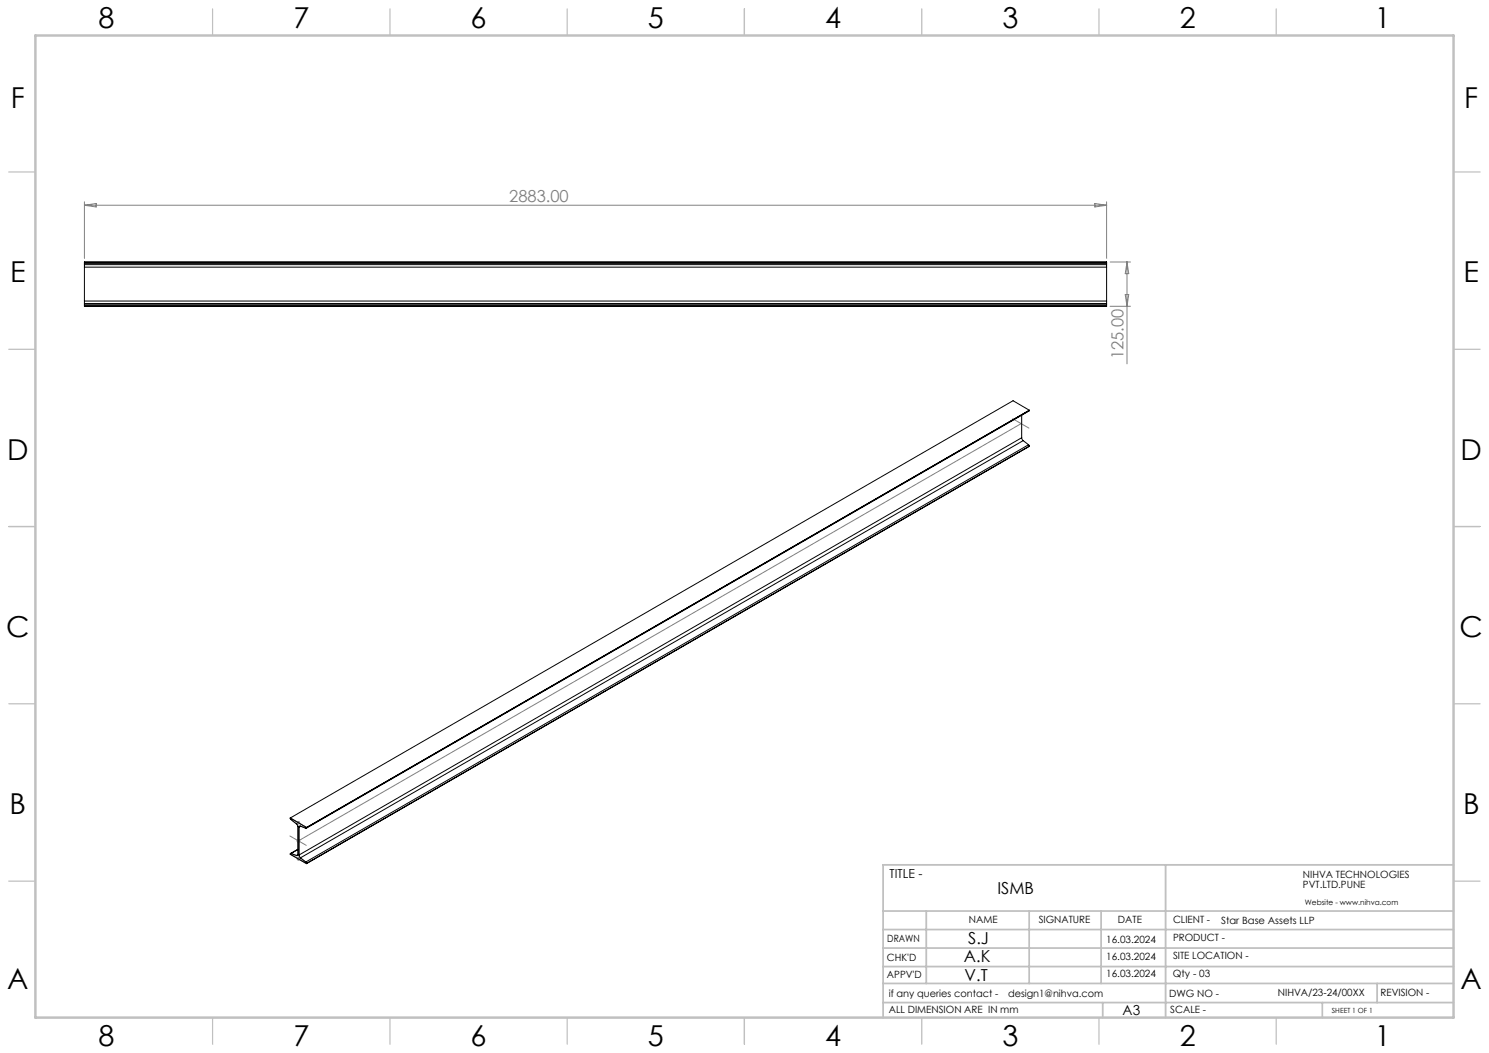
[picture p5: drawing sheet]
<svg xmlns="http://www.w3.org/2000/svg" width="420mm" height="297mm" viewBox="0 0 420 297" stroke-linecap="round" stroke-linejoin="round" font-family="sans-serif">
<g fill="none" stroke="#808080" stroke-width=".28">
<path d="M23.8 56.9v16M23.8 57.9h288.3M23.8 57.9l3.3-.5v1zM308.8 57.4l3.3 .5-3.3 .5zM312.1 56.9v16M313.1 73.9h5.8M317.9 73.9v28.7M317.9 73.9l.5 3.3h-1zM313.1 86.4h5.8M317.4 83.1h1l-.5 3.3zM285.6 118.1l4.6 2.7M288 119.5l-203.8 117.7"/>
<path d="M81.8 235.8l4.6 2.6M81.9 230.7l.2 .5 1.5 1.2M83.7 232.1h1M83.7 237.2h1M83.8 231.7l.7 .7M83.8 236.8l.7 .7M84.2 231.6v.9M84.2 236.7v1M84.5 231.7l-.7 .7M84.5 236.8l-.7 .7M84.7 233l1.6 .6 .2-.2M86.5 233.4h.1"/>
<path d="M81.9 240.9l.2-.2 1.5 .6M83.7 242.2h1M83.8 241.9l.7 .7M84.2 241.8v1M84.5 241.9l-.7 .7M84.7 242l1.6 1.2 .2 .4"/>
</g>
<path d="M81.9 230.7l4.6 2.7M83.6 232.4l.4 .7v7.9v.2l-.4 .1M84.7 233l-.4 .3v8l.4 .7M81.9 240.9l4.6 2.7" fill="none" stroke="#808080" stroke-width=".35"/>
<g fill="none" stroke="#c0c0c0" stroke-width=".35">
<path d="M60 2.5v7.5M110 2.5v7.5M160 2.5v7.5M210 2.5v7.5M260 2.5v7.5M310 2.5v7.5M360 2.5v7.5M2.5 48.5h7.5M410 48.5h7.5M2.5 98.5h7.5M410 98.5h7.5M2.5 148.5h7.5"/>
<path d="M410 148.5h7.5M2.5 198.5h7.5M410 198.5h7.5M2.5 248.5h7.5M410 248.5h7.5M60 287v7.5M110 287v7.5M160 287v7.5M210 287v7.5M260 287v7.5M310 287v7.5M360 287v7.5"/>
</g>
<g fill="none" stroke="#c0c0c0" stroke-width=".5">
<path d="M249.1 257h160.9M261.3 257v20.4M290.3 257v20.4M310.6 257v20.4M328.8 243.9v43.1M410 243.9h-160.9v43.1M249.1 272.6h160.9M249.1 267.4h160.9M249.1 262.2h160.9M249.1 277.4h160.9M388.4 277.4v5.4M249.1 282.8h160.9"/>
<path d="M311 282.8v4.2M373 282.8v4.2"/>
</g>
<path d="M10 10h400v277h-400z" fill="none" stroke="#c0c0c0" stroke-width=".7"/>
<path d="M84.4 237.2l-.4-.2" fill="none" stroke="#808080" stroke-width=".28" stroke-dasharray="15.2 1.3 1.3 1.3"/>
<g fill="none" stroke="#000" stroke-width=".28">
<path d="M23.8 74v.3M23.8 74.6v.7M23.8 74h288.3M23.8 74.3v.3M23.8 75.3v9.6M23.8 74.3h288.3M23.8 74.6h288.3M23.8 75.3h288.3M312.1 74v.3M312.1 74.6v.7M312.1 74.3v.3M312.1 75.3v9.6"/>
<path d="M23.8 86v.3M23.8 84.9v.7M23.8 86.3h288.3M23.8 85.6v.4M23.8 86h288.3M23.8 85.6h288.3M23.8 84.9h288.3M312.1 86v.3M312.1 84.9v.7M312.1 85.6v.4M288.2 117.1v6.4M290.3 115.7l-203.9 117.9"/>
<path d="M290.3 115.7l-203.8 117.7M290.3 115.7h.1M290.3 115.7l-4.6-2.7-203.8 117.7M288.2 123.5l.4 .8M288.2 123.5l-203.9 117.7M288.6 124.3l-203.9 117.7M288.6 124.3l1.5 1.1M290.1 125.4l.2 .4M290.1 125.4l-203.8 117.7M290.3 125.8l-203.8 117.8M290.3 125.8l-203.8 117.7M81.9 230.7l.2 .5 1.7 1.3 .2 .6v7.9v.2l-.4 .1"/>
<path d="M81.9 230.7l4.6 2.7M84 239.5l-2 1.2M84 239.6l-1.9 1.1M84.3 233.3l.2-.3h.2l1.6 .6 .2-.2M84.3 233.3v7.9M84.8 233l-.5 .3M86.5 233.4h.1M82.1 240.7l-.2 .2 4.6 2.7M82.1 240.7l1.5 .6M84 241l-.4 .3M84.3 241.2l.4 .8M84.7 242l1.6 1.1"/>
<path d="M86.3 243.1l.2 .4M86.5 243.5v.1"/>
</g>
<g font-size="8.1">
<text x="27.8" y="8">8</text>
<text x="82.8" y="8">7</text>
<text x="132.8" y="8">6</text>
<text x="182.8" y="8">5</text>
<text x="232.8" y="8">4</text>
<text x="282.8" y="8">3</text>
<text x="332.8" y="8">2</text>
<text x="387.8" y="8">1</text>
<text x="3" y="30.4">F</text>
<text x="413" y="30.4">F</text>
<text x="2.8" y="79.6">E</text>
<text x="412.8" y="79.6">E</text>
<text x="2" y="129.6">D</text>
<text x="412" y="129.6">D</text>
<text x="1.7" y="179.6">C</text>
<text x="411.7" y="179.6">C</text>
<text x="2.7" y="229.6">B</text>
<text x="412.7" y="229.6">B</text>
<text x="2" y="278.9">A</text>
<text x="412" y="278.9">A</text>
<text x="27.8" y="295">8</text>
<text x="82.8" y="295">7</text>
<text x="132.8" y="295">6</text>
<text x="182.8" y="295">5</text>
<text x="232.8" y="295">4</text>
<text x="282.8" y="295">3</text>
<text x="332.8" y="295">2</text>
<text x="387.8" y="295">1</text>
</g>
<g font-size="4.7" fill="#808080">
<text x="143.6" y="56.9">2883.00</text>
<text x="316.9" y="101.3" transform="rotate(-90 316.9 101.3)">125.00</text>
</g>
<g font-size="4.7">
<text x="281.4" y="252.2">ISMB</text>
<text x="273.1" y="266.4">S.J</text>
<text x="271.9" y="271.4">A.K</text>
<text x="272.1" y="276.6">V.T</text>
</g>
<text font-size="3.9" x="316.7" y="286.4">A3</text>
<text font-size="3.5" x="250.9" y="247.7">TITLE -</text>
<g font-size="2.8">
<text x="367.5" y="247.7">NIHVA TECHNOLOGIES</text>
<text x="367.5" y="250.5">PVT.LTD.PUNE</text>
<text x="273.3" y="260.4">NAME</text>
<text x="293" y="260.4">SIGNATURE</text>
<text x="315.3" y="260.5">DATE</text>
<text x="330.9" y="260.5">CLIENT -</text>
<text x="344.4" y="260.7">Star Base Assets LLP</text>
<text x="250.3" y="265.7">DRAWN</text>
<text x="312" y="265.9">16.03.2024</text>
<text x="330.9" y="265.5">PRODUCT -</text>
<text x="250.2" y="271.1">CHK'D</text>
<text x="250.2" y="275.8">APPV'D</text>
<text x="312" y="270.8">16.03.2024</text>
<text x="312" y="275.7">16.03.2024</text>
<text x="330.8" y="275.7">Qty - 03</text>
<text x="330.9" y="270.6">SITE LOCATION -</text>
<text x="250.7" y="281.1">if any queries contact -</text>
<text x="284.3" y="281.1">design1@nihva.com</text>
<text x="329.8" y="281.3">DWG NO -</text>
<text x="360.4" y="281.1">NIHVA/23-24/00XX</text>
<text x="389.4" y="281.1">REVISION -</text>
<text x="250.7" y="285.6">ALL DIMENSION ARE IN mm</text>
<text x="330.1" y="285.7">SCALE -</text>
</g>
<text font-size="2.1" x="368.1" y="255.1">Website - www.nihva.com</text>
<text font-size="2" x="375.7" y="285.6">SHEET 1 OF 1</text>
</svg>
